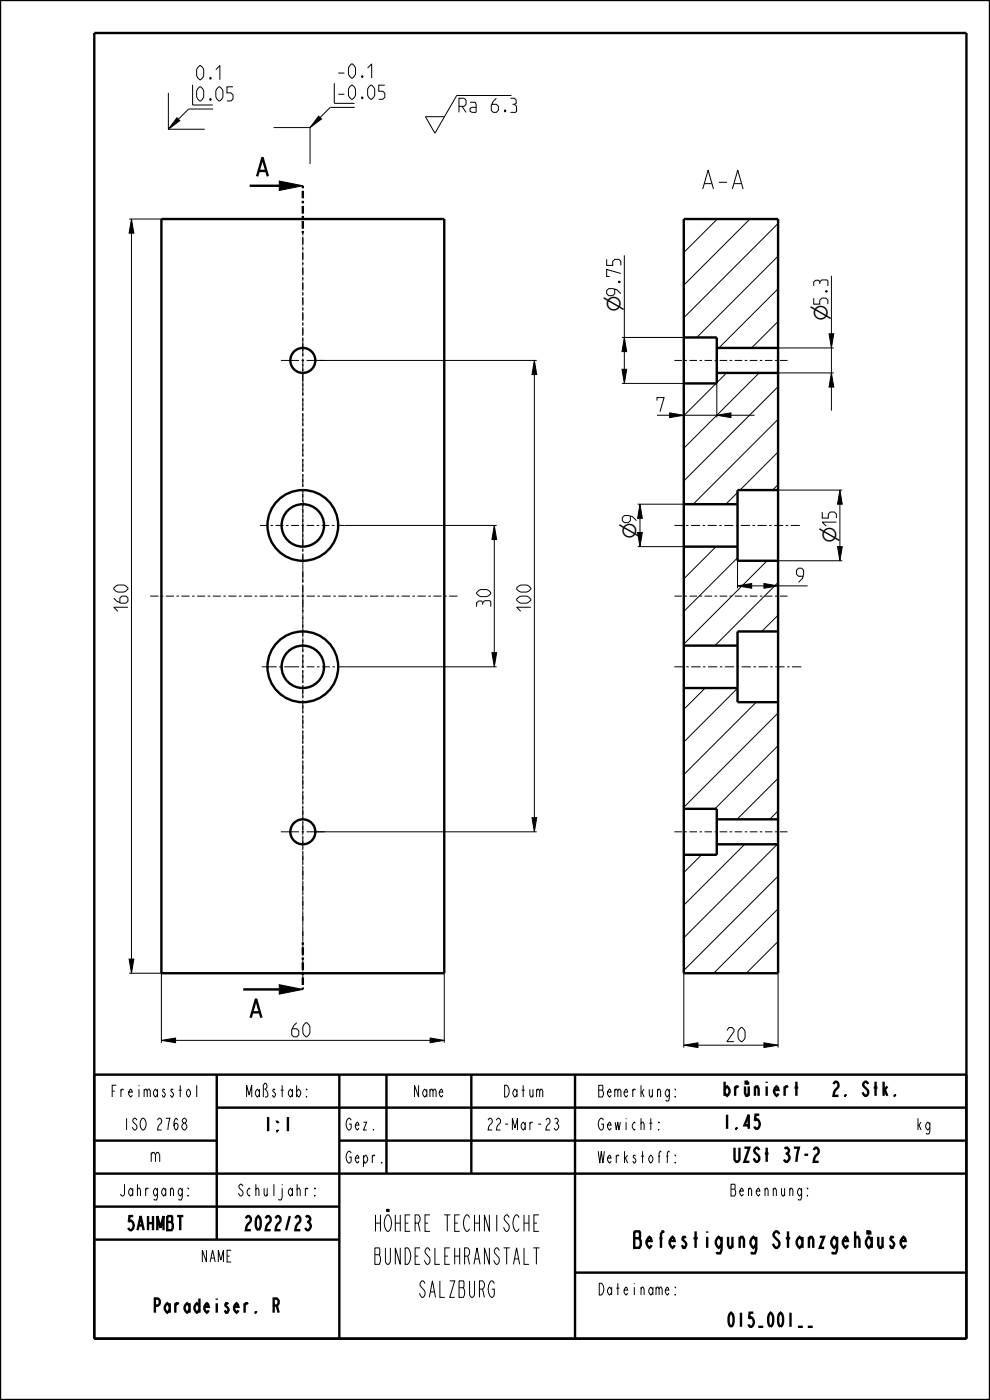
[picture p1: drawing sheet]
<svg xmlns="http://www.w3.org/2000/svg" width="210mm" height="297mm" viewBox="0 0 210 297" stroke-linecap="round" stroke-linejoin="round" font-family="sans-serif">
<g fill="#000">
<path d="M37.5 25l.6 .6-2.4 1.8zM59.2 38.4l5 1-5 1zM67.6 24.6l.6 .6-2.4 1.9zM27.9 46.5l.5 3h-1zM113.3 76.5l.5 3h-1zM132.4 71.6l.5 3h-1zM175.9 70.8h1l-.5 3zM176.4 79.1l.5 3h-1zM131.9 78.3h1l-.5 3zM142 87.6l3 .5-3 .5zM152 88.1l3-.5v1zM104.9 111.5l.5 3h-1z"/>
<path d="M135.8 107l.5 3h-1zM135.3 113h1l-.5 3zM178.2 104l.5 3h-1zM177.7 116h1l-.5 3zM156.4 124.3l3-.5v1zM162 123.8l3 .5-3 .5zM104.4 138.5h1l-.5 3zM112.8 173.5h1l-.5 3zM27.4 203.5h1l-.5 3zM59.2 208.9l5 1-5 1zM34.2 220.7l3-.5v1zM91.2 220.2l3 .5-3 .5z"/>
<path d="M145 221.7l3-.5v1zM162 221.2l3 .5-3 .5z"/>
</g>
<g fill="none" stroke="#000" stroke-width=".21">
<path d="M35.7 19.7v7.7M35.7 27.4h7.7M37.5 25l.6 .6-2.4 1.8zM45.2 23.1h-5.2l-4.3 4.3M58.1 27.1h7.7M59.2 38.4l5 1-5 1zM65.8 27.1v7.7M67.6 24.6l.6 .6-2.4 1.9zM75.3 22.8h-5.2l-4.3 4.3M108.5 20.3h-11.6l-4.6 8-2.1-3.5h4.1M27.4 46.5h6.8M27.9 46.5l.5 3h-1z"/>
<path d="M27.9 49.5v154M132.4 54.2v17.4M145.2 46.5l-.2 .1M152.2 46.5l-7.2 7.1M159.1 46.5l-14.1 14M165 47.4l-20 20M165 54.3l-17.2 17.3M176.4 58.5v12.3M67.6 76.5h46.2M113.3 76.5l.5 3h-1zM113.3 79.5v94M131.9 78.3h1l-.5 3z"/>
<path d="M131.9 71.6h13.1M132.4 71.6l.5 3h-1zM132.4 74.6v3.7M154.1 79.1l-2.1 2.1M161 79.1l-16 16M165 61.3l-12.5 12.5M165 68.2l-5.6 5.6M165 79.1h11.9M165 73.8h11.9M175.9 70.8h1l-.5 3zM176.4 79.1l.5 3h-1zM176.4 73.8v5.3"/>
<path d="M131.9 81.3h13.1M142 87.6l3 .5-3 .5zM145 88.1h7M151.9 81.3l-6.9 6.9M152 88.1l3-.5v1zM152 81.3v7.3M155 88.1h5M165 82l-20 20M165 89l-18 18M165 95.9l-8 8.1M176.4 82.1v5M73.1 111.5h32.3"/>
<path d="M104.9 111.5l.5 3h-1zM104.9 114.5v24M135.3 113h1l-.5 3zM135.3 116h9.7M135.3 107h9.7M135.8 107l.5 3h-1zM151.9 116l-6.9 6.8M156.4 104.5l-2.4 2.5M156.4 118.3l-11.4 11.4M156.4 119v5.8M162.7 119l-17.7 17.6M165 102.8l-1.1 1.2"/>
<path d="M165 119h13.7M165 104h13.7M177.7 116h1l-.5 3zM178.2 104l.5 3h-1zM178.2 107v9M104.4 138.5h1l-.5 3zM156.4 124.3l3-.5v1zM159.4 124.3h2.6M162 123.8l3 .5-3 .5zM165 123.6l-13.3 13.4M165 130.5l-3.4 3.5M165 124.3h6.3"/>
<path d="M73.3 141.5h32.1M149.6 146l-4.6 4.5M156.4 146l-11.4 11.4M160.4 149l-15.4 15.3M165 151.3l-20 20M165 158.2l-13.4 13.4M66.6 176.5h47.2M112.8 173.5h1l-.5 3zM158 179.1l-13 12.9M164.9 179.1l-19.9 19.9M165 165.1l-8.7 8.7M165 172l-1.7 1.8"/>
<path d="M148.8 181.3l-3.8 3.8M165 185.9l-20 20M165 192.8l-13.6 13.7M165 199.7l-6.7 6.8M27.4 203.5h1l-.5 3zM27.4 206.5h6.8v14.7M59.2 208.9l5 1-5 1zM94.2 206.5v14.7M145 206.5v15.7M165 206.5v15.7M34.2 220.7l3-.5v1zM37.2 220.7h54"/>
<path d="M91.2 220.2l3 .5-3 .5zM145 221.7l3-.5v1zM148 221.7h14M162 221.2l3 .5-3 .5z"/>
</g>
<g fill="none" stroke="#000" stroke-width=".51">
<path d="M0 0h210v297h-210zM20 7h185v277h-185zM53 39.4h6.2M54.5 37.4l1.2-4 1.1 4M54.9 36.3h1.5M34.2 46.5h60v160h-60zM145 46.5h20v160h-20zM145 71.6h7v9.7h-7M152 79.1h13M152 73.8h13M145 116h11.4M145 107h11.4"/>
<path d="M165 104h-8.6v15h8.6M145 137h11.4M165 134h-8.6v15h8.6M145 146h11.4M145 171.6h7v9.7h-7M152 179.1h13M152 173.8h13M51.6 209.9h7.6M53.2 215.9l1.1-4 1.2 4M53.6 214.8h1.5M20 228h185v56M46 235h159"/>
<path d="M46 228v35M72 228v56M82 228v21M100 228v21M122 228v56M176.8 230l.4-.5h.3a1 1 0 0 1-.3 1.7l-.4 1.3h1.1M20 242h26M20 249h185M20 256h52M72 242h133M20 263h52M122 270h83"/>
<circle cx="64.2" cy="111.5" r="7.5"/>
<circle cx="64.2" cy="111.5" r="4.5"/>
<circle cx="64.2" cy="141.5" r="7.5"/>
<circle cx="64.2" cy="141.5" r="4.5"/>
</g>
<path d="M64.2 39.4v10M64.2 199.9v10" fill="none" stroke="#000" stroke-width=".51" stroke-dasharray=".5 .5 1.6 .5" stroke-linecap="butt"/>
<path d="M64.2 49.4v150.5" fill="none" stroke="#000" stroke-width=".21" stroke-dasharray=".5 .5 1.6 .5" stroke-linecap="butt"/>
<!-- layer: A_ACHSEN -->
<g fill="none" stroke="#000" stroke-width=".21">
<path d="M64.2 43.8v1.6M64.2 45.9v.6M64.2 47v1.6M64.2 49.1v.6M64.2 50.2v1.6M64.2 52.3v.6M64.2 53.4v1.6M64.2 55.5v.6M64.2 56.6v1.6M64.2 58.7v.6M64.2 59.8v1.6M59.6 76.5h3.8"/>
<path d="M64 76.5h.5M64.2 61.9v.6M64.2 63v1.6M64.2 65.1v.6M64.2 66.2v1.6M64.2 68.3v.6M64.2 69.4v1.6M64.2 71.5v4.2M64.2 76.2v.5M64.2 77.3v5.5M65 76.5h3.9M143 76.5h1.6"/>
<path d="M145.2 76.5h.5M146.2 76.5h1.6M148.4 76.5h.5M149.4 76.5h1.6M151.6 76.5h.5M152.6 76.5h1.6M154.8 76.5h.5M155.8 76.5h1.6M158 76.5h.5M159 76.5h1.6M161.2 76.5h.5M162.2 76.5h1.6"/>
<path d="M164.4 76.5h.5M165.4 76.5h1.6M64.2 83.3v.5M64.2 84.4v1.6M64.2 86.5v.6M64.2 87.6v1.7M64.2 89.8v.5M64.2 90.9v1.6M64.2 93v.6M64.2 94.1v1.7M64.2 96.3v.5M64.2 97.4v1.6"/>
<path d="M64.2 99.5v.6M55.2 111.5h1.7M57.4 111.5h.5M58.4 111.5h1.7M60.7 111.5h.5M61.7 111.5h1.7M64 111.5h.5M64.2 106.6h.1M64.2 100.6v1.6M64.2 102.8v.5M64.2 103.8v1.7M64.2 106v.6"/>
<path d="M64.2 107.1v1.6M64.2 109.3v6.5M64.2 116.3v.6M64.2 117.4v2.3M65 111.5h1.7M67.2 111.5h.5M68.3 111.5h1.6M70.4 111.5h.5M71.5 111.5h1.6M143 111.5h2M145.5 111.5h.5M146.6 111.5h1.9"/>
<path d="M149 111.5h.6M150.1 111.5h1.9M152.6 111.5h.5M153.6 111.5h2M156.1 111.5h.5M157.2 111.5h1.9M159.6 111.5h.6M160.7 111.5h1.9M163.1 111.5h.6M164.2 111.5h1.9M166.7 111.5h.5M167.7 111.5h2"/>
<path d="M31.9 126.5h1.7M34.1 126.5h.5M35.2 126.5h1.7M37.4 126.5h.6M38.5 126.5h1.7M40.7 126.5h.6M41.8 126.5h1.7M44.1 126.5h.5M45.1 126.5h1.7M47.4 126.5h.5M48.4 126.5h1.8M50.7 126.5h.5"/>
<path d="M51.8 126.5h1.7M54 126.5h.6M55.1 126.5h1.7M57.3 126.5h.6M58.4 126.5h1.7M60.7 126.5h.5M61.7 126.5h1.7M64 126.5h.5M64.2 120.3v.5M64.2 121.3v2.4M64.2 124.2v6.1M64.2 130.8v.6"/>
<path d="M64.2 131.9v1.9M64.2 134.3v.5M64.2 135.4v1.8M64.2 137.7v.6M64.2 138.8v1.9M65 126.5h1.8M67.3 126.5h.6M68.4 126.5h1.8M70.7 126.5h.5M71.8 126.5h1.7M74.1 126.5h.5M75.1 126.5h1.8"/>
<path d="M77.4 126.5h.5M78.5 126.5h1.7M80.8 126.5h.5M81.8 126.5h1.8M84.1 126.5h.6M85.2 126.5h1.8M87.5 126.5h.5M88.6 126.5h1.7M90.9 126.5h.5M91.9 126.5h1.8M94.2 126.5h.5M95.3 126.5h1.7"/>
<path d="M143 126.5h1.6M145.2 126.5h.5M146.2 126.5h1.6M148.4 126.5h.5M149.4 126.5h1.6M151.6 126.5h.5M152.6 126.5h1.6M154.8 126.5h.5M155.8 126.5h1.6M158 126.5h.5M159 126.5h1.6M161.2 126.5h.5"/>
<path d="M162.2 126.5h1.6M164.4 126.5h.5M165.4 126.5h1.6M55.5 141.5h3.2M59.2 141.5h.6M59.8 141.5h.1M60.3 141.5h3.1M64 141.5h.5M64.2 141.2v.5M64.2 142.3v1.6M64.2 144.4v.5M64.2 145.5v1.6"/>
<path d="M64.2 147.6v.6M64.2 148.7v1.6M64.2 150.8v.6M64.2 151.9v1.6M64.2 154.1v.5M64.2 155.1v1.6M64.2 157.3v.5M64.2 158.3v1.7M65 141.5h1.7M67.2 141.5h.6M68.3 141.5h1.7M70.5 141.5h.6"/>
<path d="M71.6 141.5h1.7M143 141.5h2M145.5 141.5h.6M146.6 141.5h2M149.1 141.5h.5M150.2 141.5h1.9M152.7 141.5h.5M153.7 141.5h2M156.2 141.5h.6M157.3 141.5h2M159.8 141.5h.5M160.9 141.5h1.9"/>
<path d="M163.4 141.5h.5M164.4 141.5h2M166.9 141.5h.6M168 141.5h2M59.6 176.5h3.8M64 176.5h.5M64.2 160.5v.5M64.2 161.6v1.6M64.2 163.7v.5M64.2 164.8v1.6M64.2 166.9v.6M64.2 168v1.6"/>
<path d="M64.2 170.1v.6M64.2 171.2v1.6M64.2 173.4v.5M64.2 174.4v1.6M64.2 176.6v.5M64.2 177.6v1.7M64.2 179.8v.5M65 176.5h3.9M143 176.5h1.6M145.2 176.5h.5M146.2 176.5h1.6M148.4 176.5h.5"/>
<path d="M149.4 176.5h1.6M151.6 176.5h.5M152.6 176.5h1.6M154.8 176.5h.5M155.8 176.5h1.6M158 176.5h.5M159 176.5h1.6M161.2 176.5h.5M162.2 176.5h1.6M164.4 176.5h.5M165.4 176.5h1.6M64.2 180.9v1.6"/>
<path d="M64.2 183v.5M64.2 184.1v1.6M64.2 186.2v.6M64.2 187.3v1.6M64.2 189.4v.6M64.2 190.5v1.6M64.2 192.7v.5M64.2 193.7v1.6M64.2 195.9v.5M64.2 196.9v1.7M64.2 199.1v.5M64.2 200.2v1.6"/>
<path d="M64.2 202.3v.5M64.2 203.4v1.6M64.2 205.5v.6M64.2 206.6v1.6"/>
</g>
<g fill="none" stroke="#000" stroke-width=".51">
<circle cx="64.2" cy="76.5" r="2.65"/>
<circle cx="64.2" cy="176.5" r="2.65"/>
</g>
<text font-size="5.2" x="149.4" y="40.1">A-A</text>
<g font-size="4.6">
<text x="77.1" y="261.2">HÖHERE TECHNISCHE</text>
<text x="77.1" y="268.2">BUNDESLEHRANSTALT</text>
<text x="130.7" y="264.7">Befestigung Stanzgehäuse</text>
<text x="87.6" y="275.2">SALZBURG</text>
</g>
<g font-size="4.1">
<text x="131.7" y="66.3" transform="rotate(-90 131.7 66.3)">⌀9.75</text>
<text x="131.7" y="66.3" transform="rotate(-90 131.7 66.3)">⌀</text>
<text x="175.6" y="68.1" transform="rotate(-90 175.6 68.1)">⌀5.3</text>
<text x="175.6" y="68.1" transform="rotate(-90 175.6 68.1)">⌀</text>
<text x="135" y="114.4" transform="rotate(-90 135 114.4)">⌀9</text>
<text x="135" y="114.4" transform="rotate(-90 135 114.4)">⌀</text>
<text x="177.4" y="115.2" transform="rotate(-90 177.4 115.2)">⌀15</text>
<text x="177.4" y="115.2" transform="rotate(-90 177.4 115.2)">⌀</text>
</g>
<g font-size="3.9">
<text x="41.7" y="16.9">0.1</text>
<text x="71.8" y="16.6">-0.1</text>
<text x="41.7" y="21.4">0.05</text>
<text x="71.8" y="21.1">-0.05</text>
<text x="97.4" y="23.8">Ra 6.3</text>
<text x="139.4" y="87.3">7</text>
<text x="169" y="123.5">9</text>
<text x="27.1" y="129.7" transform="rotate(-90 27.1 129.7)">160</text>
<text x="104.1" y="128.7" transform="rotate(-90 104.1 128.7)">30</text>
<text x="112.6" y="129.7" transform="rotate(-90 112.6 129.7)">100</text>
<text x="61.9" y="220">60</text>
<text x="154.2" y="221">20</text>
<text x="153.2" y="232.5">brüniert</text>
<text x="178.9" y="232.5">2. Stk.</text>
<text x="55.5" y="240">1:1</text>
<text x="153.2" y="239.5">1.45</text>
<text x="31.6" y="246.5">m</text>
<text x="155.5" y="246.5">UZSt 37-2</text>
<text x="26" y="261">5AHMBT</text>
<text x="50.8" y="261">2022/23</text>
<text x="30.8" y="278.5">Paradeiser. R</text>
<text x="152.9" y="281.5">015_001__</text>
</g>
<g font-size="3.3">
<text x="22.3" y="232.7">Freimasstol</text>
<text x="51.2" y="232.7">Maßstab:</text>
<text x="87.1" y="232.7">Name</text>
<text x="106.1" y="232.7">Datum</text>
<text x="127.1" y="232.7">Bemerkung:</text>
<text x="25.2" y="239.7">ISO 2768</text>
<text x="73.2" y="239.7">Gez.</text>
<text x="102.2" y="239.7">22-Mar-23</text>
<text x="127.1" y="239.7">Gewicht:</text>
<text x="194.2" y="239.7">kg</text>
<text x="73.2" y="246.7">Gepr.</text>
<text x="127.1" y="246.7">Werkstoff:</text>
<text x="24.2" y="253.7">Jahrgang:</text>
<text x="49.2" y="253.7">Schuljahr:</text>
<text x="153.7" y="253.7">Benennung:</text>
<text x="42.1" y="267.7">NAME</text>
<text x="127.1" y="274.7">Dateiname:</text>
</g>
</svg>
